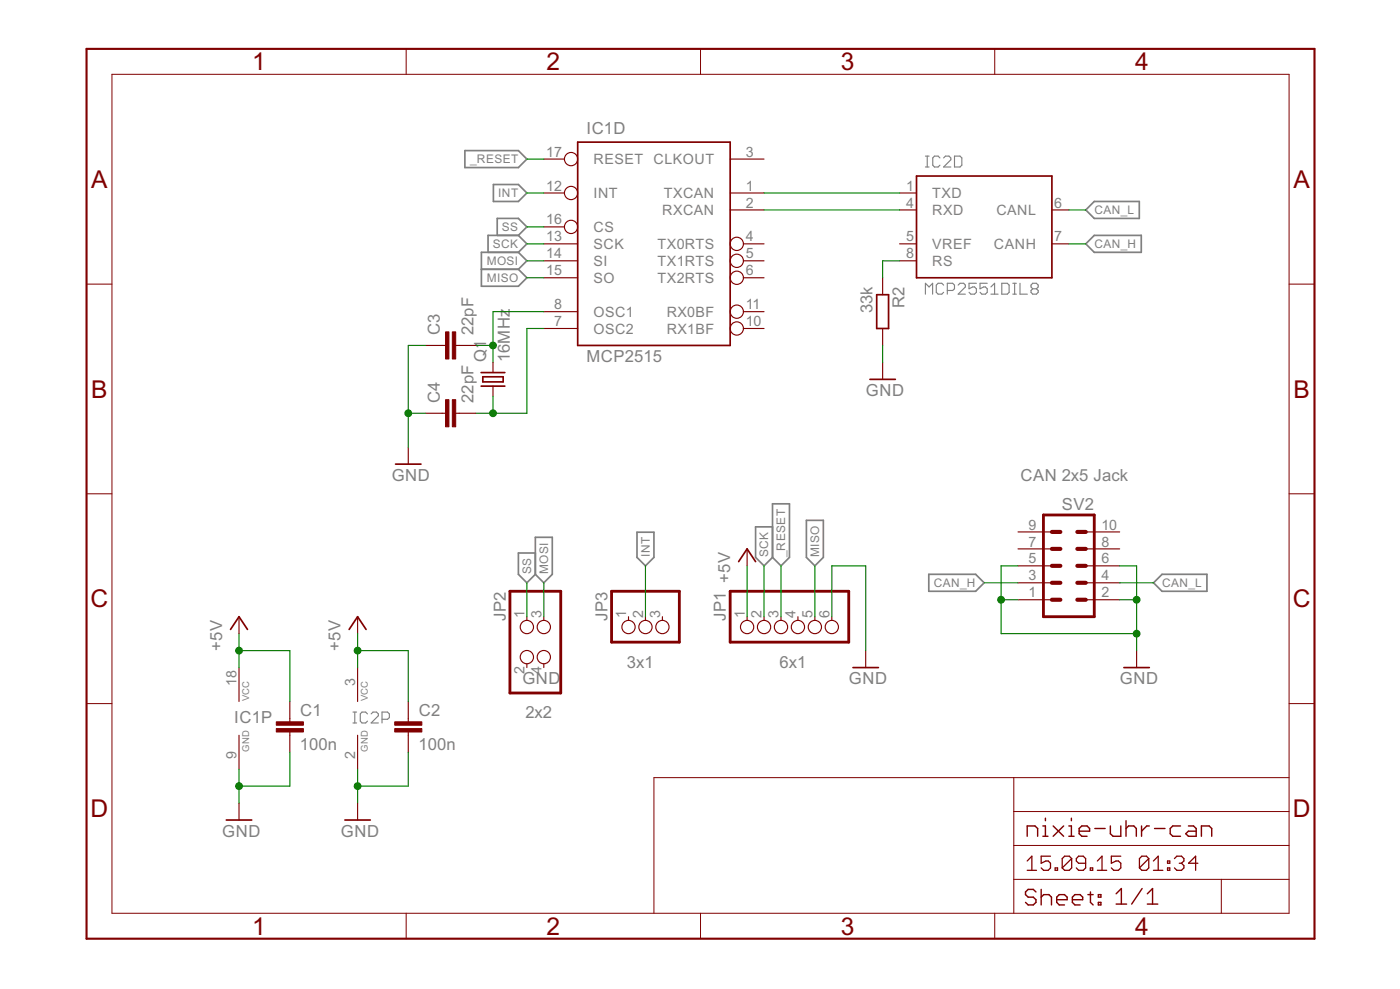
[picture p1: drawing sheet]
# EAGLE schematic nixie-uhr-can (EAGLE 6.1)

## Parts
C1  100n  C-EU050-024X044  [C050-024X044]
C2  100n  C-EU050-024X044  [C050-024X044]
C3  22pF  C-EUC0603  [C0603]
C4  22pF  C-EUC0603  [C0603]
IC1  MCP2515  MCP2515P  [DIL18]
IC2  MCP2551DIL8  [DIL08]
JP1  6x1  PINHD-1X6/90  [1X06/90]
JP2  2x2  PINHD-2X2  [2X02]
JP3  3x1  PINHD-1X3  [1X03]
Q1  16MHz  CRYSTALHC49UP  [HC49UP]
R2  33k  R-EU_0204/7  [0204/7]
SV2  CAN 2x5 Jack  ML10  [ML10]

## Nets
+5V: C1.1 C2.1 IC1.18(P:VCC) IC2.3(P:VCC) JP1.1
_RESET: IC1.17(D:RESET) JP1.3
CAN_H: IC2.7(D:CANH) SV2.3
CAN_L: IC2.6(D:CANL) SV2.4
GND: C1.2 C2.2 C3.1 C4.1 IC1.9(P:GND) IC2.2(P:GND) JP1.6 R2.2 SV2.1 SV2.2 SV2.5 SV2.6
INT: IC1.12(D:INT) JP3.2
MISO: IC1.15(D:SO) JP1.5
MOSI: IC1.14(D:SI) JP2.3
N$1: C3.2 IC1.8(D:OSC1) Q1.2
N$2: C4.2 IC1.7(D:OSC2) Q1.1
N$3: IC2.8(D:RS) R2.1
N$6: IC1.1(D:TXCAN) IC2.1(D:TXD)
N$7: IC1.2(D:RXCAN) IC2.4(D:RXD)
SCK: IC1.13(D:SCK) JP1.2
SS: IC1.16(D:CS) JP2.1
Unconnected: IC1.3(D:CLKOUT) IC1.4(D:TX0RTS) IC1.5(D:TX1RTS) IC1.6(D:TX2RTS) IC1.10(D:RX1BF) IC1.11(D:RX0BF) IC2.5(D:VREF) JP1.4 JP2.2 JP2.4 JP3.1 JP3.3 SV2.7 SV2.8 SV2.9 SV2.10

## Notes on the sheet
- GND
